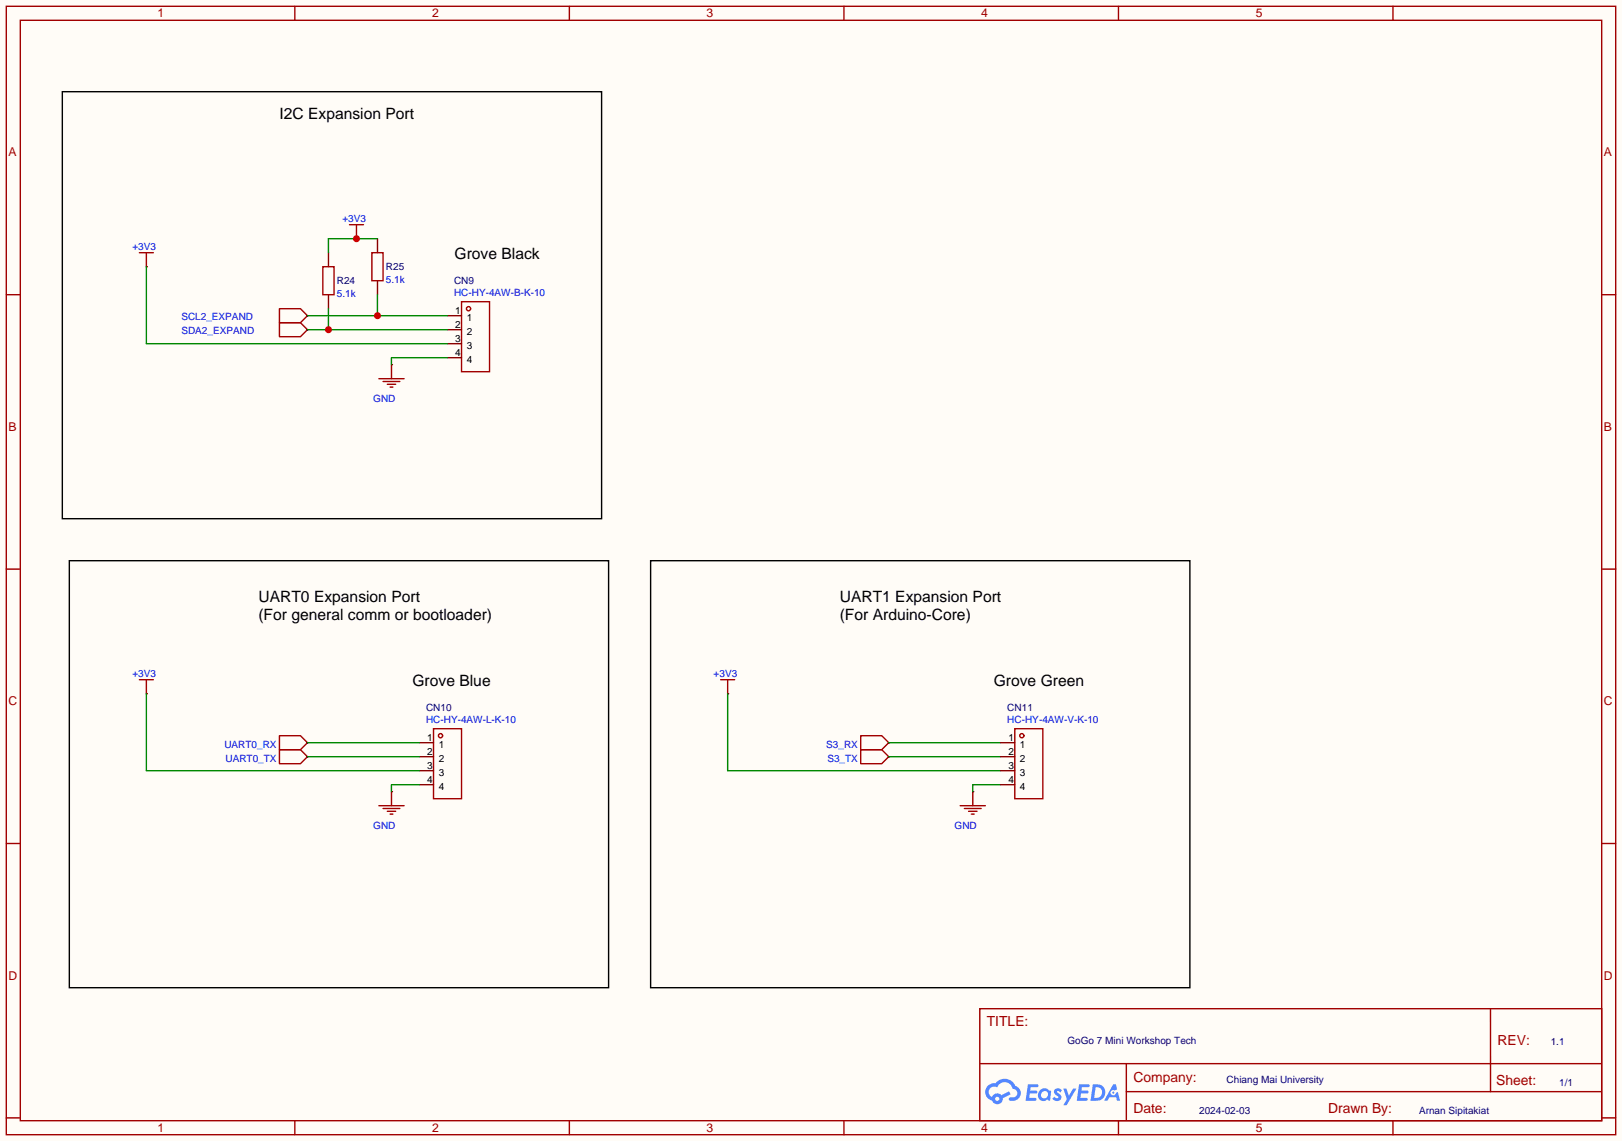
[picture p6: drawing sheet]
<svg xmlns="http://www.w3.org/2000/svg" width="294mm" height="207mm" viewBox="0 0 294 207" stroke-linecap="round" stroke-linejoin="round" font-family="sans-serif">
<path d="M0 0h294.1v207h-294.1z" fill="#fffcf7"/>
<g fill="none" stroke="#a10000" stroke-width=".25">
<path d="M1.1 1.1h291.9v204.8h-291.9zM3.7 3.7h286.7v199.6h-286.7zM53.5 1.1v2.6M103.3 1.1v2.6M153 1.1v2.6M202.8 1.1v2.6M252.6 1.1v2.6M1.1 53.5h2.6M290.4 53.5h2.6M1.1 103.3h2.6M290.4 103.3h2.6M1.1 153h2.6"/>
<path d="M290.4 153h2.6M177.7 183h112.7v20.3h-112.7zM177.7 193h112.7M204.2 198.1h86.2M204.2 193v10.1M270.3 183v15.1M1.1 202.8h2.6M53.5 203.3v2.6M103.3 203.3v2.6M153 203.3v2.6M202.8 203.3v2.6M252.6 203.3v2.6"/>
<path d="M290.4 202.8h2.6"/>
</g>
<g fill="#5487ff">
<path d="M191.3 197.6l.5-.2 .4 .1 .3 .3-.2 .4a.33 .33 0 0 0-.3-.3 .33 .33 0 0 0-.3 .2v.1a.89 .89 0 0 1 .6 1.3 1 1 0 0 1-1.5-.1l.4-.4 .5 .3 .2-.1v-.2a.88 .88 0 0 1-.6-1.4z"/>
<path d="M192.8 197.5h.6l.4 1.3 .8-1.3h.6l-1.8 3h-.6l.7-1.1z"/>
<path d="M186.4 196.7h.8a1.1 1.1 0 0 1 1.1 .2l-.1 .3-1.3 .1-.1 .6h1.1l.2 .2-.3 .3h-1.1l-.1 .8h1.2l.1 .4-.2 .1h-1.7z"/>
<path d="M195.7 196.7h.8a1.11 1.11 0 0 1 1.1 .2 .26 .26 0 0 1-.3 .4h-1.1l-.1 .6h1.1l.2 .2-.3 .3h-1.1l-.1 .8h1.2l.1 .4-.2 .1h-1.7z"/>
<path d="M201.9 196.7h.5l.2 .9-.4 .3a.5 .5 0 0 0-.8 .1 .5 .5 0 0 0 .3 .7 .5 .5 0 0 0 .7-.4l.3-.2 .4 1.6h-.5l-.2-.6h-1.2l-.4 .6h-.6z"/>
<path d="M198.2 196.7l-.4 3h.9a1.51 1.51 0 0 0 1.7-1.5 1.51 1.51 0 0 0-1.7-1.5zM198.7 197.2a1 1 0 0 1 1.2 1.1 1 1 0 0 1-1.3 .9h-.2z"/>
<path d="M188.7 197.7a1.07 1.07 0 0 0-.3 1.6 1.07 1.07 0 0 0 1.5 .2l.5 .2 .2-1.6-.1-.2-.3-.1a1.02 1.02 0 0 0-1.5-.1zM188.7 198.6a.67 .67 0 0 1 1.3 0 .67 .67 0 0 1-1.3 0z"/>
<path d="M179.1 197a1.58 1.58 0 0 0 .8 2.7 1.01 1.01 0 0 0 1.1 .6 1.01 1.01 0 0 0 .9-1l1.4-.8-.3-.5-1.4 .7a1.03 1.03 0 0 0-1.7 .3 1 1 0 0 1-.5-1.4 1 1 0 0 1 1.4-.3 1.49 1.49 0 0 1 1.6-1 1.49 1.49 0 0 1 1.3 1.3 .82 .82 0 0 1 .7 1 .82 .82 0 0 1-1.2 .5 .31 .31 0 0 0-.3 .3 .31 .31 0 0 0 .3 .3 1.43 1.43 0 0 0 1.8-.9 1.43 1.43 0 0 0-.9-1.8 2.09 2.09 0 0 0-3.6-.5l-.8 .1zM180.5 199.4a.39 .39 0 0 1 .7 0 .39 .39 0 0 1-.7 0z"/>
<circle cx="201.9" cy="198.2" r=".19"/>
</g>
<g fill="none" stroke="#a10000" stroke-width=".25">
<path d="M25.3 45.8h2.5M26.5 45.8v2.6M50.7 56h3.8l1.3 1.3-1.3 1.2h-3.8zM50.7 58.5h3.8l1.3 1.3-1.3 1.3h-3.8zM58.5 48.4h2.1v5.1h-2.1zM63.4 40.8h2.5M64.6 40.8v2.5M67.4 45.8h2.1v5.1h-2.1zM83.7 54.7h5.1v12.7h-5.1zM68.7 68.7h4.6M69.5 69.2h3M70.2 69.7h1.6"/>
<path d="M70.7 70.2h.5M71 66.2v2.5M25.3 123.3h2.5M26.5 123.3v2.6M50.7 133.5h3.8l1.3 1.2-1.3 1.3h-3.8zM50.7 136h3.8l1.3 1.3-1.3 1.3h-3.8zM78.6 132.2h5.1v12.7h-5.1zM68.7 146.2h4.6M69.5 146.7h3M70.2 147.2h1.6M70.7 147.7h.5M71 143.6v2.6"/>
<circle cx="85" cy="56" r=".38"/>
<circle cx="79.9" cy="133.5" r=".38"/>
</g>
<g fill="none" stroke="#870000" stroke-width=".25">
<path d="M26.5 48.4h.1M55.8 57.3h.1M55.8 59.8h.1M59.6 45.8v2.6M59.6 53.5v2.5M64.6 43.3h.1M68.5 43.3v2.5M68.5 50.9v2.6M81.2 57.3h2.5M81.2 59.8h2.5M71 66.2h.1M81.2 62.4h2.5"/>
<path d="M81.2 64.9h2.5M26.5 125.9h.1M55.8 134.7h.1M55.8 137.3h.1M76.1 134.7h2.5M76.1 137.3h2.5M76.1 139.8h2.5M71 143.6h.1M76.1 142.4h2.5"/>
</g>
<path d="M11.3 16.6h97.8v77.5h-97.8zM12.6 101.7h97.8v77.5h-97.8z" fill="none" stroke="#000" stroke-width=".25"/>
<path d="M26.5 48.4v14h54.7M55.8 57.3h25.4M68.5 53.5v3.8M81.2 64.9h-10.2v1.3" fill="none" stroke="#008700" stroke-width=".25"/>
<circle cx="68.5" cy="57.3" r=".63" fill="#c00"/>
<path d="M55.8 59.8h25.4M59.6 56v3.8" fill="none" stroke="#008700" stroke-width=".25"/>
<circle cx="59.6" cy="59.8" r=".63" fill="#c00"/>
<path d="M68.5 43.3h-8.9v2.5" fill="none" stroke="#008700" stroke-width=".25"/>
<circle cx="64.6" cy="43.3" r=".63" fill="#c00"/>
<path d="M26.5 125.9v13.9h49.6M55.8 137.3h20.3M55.8 134.7h20.3M132 125.9v13.9h49.5M161.2 137.3h20.3M161.2 134.7h20.3M76.1 142.4h-5.1v1.2M181.5 142.4h-5.1v1.2" fill="none" stroke="#008700" stroke-width=".25"/>
<g fill="none" stroke="#a10000" stroke-width=".25">
<path d="M130.7 123.3h2.5M132 123.3v2.6M156.1 133.5h3.8l1.3 1.2-1.3 1.3h-3.8zM156.1 136h3.8l1.3 1.3-1.3 1.3h-3.8zM184 132.2h5.1v12.7h-5.1zM174.1 146.2h4.6M174.9 146.7h3M175.6 147.2h1.6M176.1 147.7h.6M176.4 143.6v2.6"/>
<circle cx="185.3" cy="133.5" r=".38"/>
</g>
<path d="M132 125.9h.1M161.2 134.7h.1M161.2 137.3h.1M181.5 134.7h2.5M181.5 137.3h2.5M181.5 139.8h2.5M176.4 143.6h.1M181.5 142.4h2.5" fill="none" stroke="#870000" stroke-width=".25"/>
<path d="M118 101.7h97.8v77.5h-97.8z" fill="none" stroke="#000" stroke-width=".25"/>
<g font-size="2.8">
<text x="50.7" y="21.6">I2C Expansion Port</text>
<text x="82.4" y="47">Grove Black</text>
<text x="46.9" y="109.2">UART0 Expansion Port</text>
<text x="46.9" y="112.4">(For general comm or bootloader)</text>
<text x="152.3" y="109.2">UART1 Expansion Port</text>
<text x="152.3" y="112.4">(For Arduino-Core)</text>
<text x="74.8" y="124.5">Grove Blue</text>
<text x="180.2" y="124.5">Grove Green</text>
</g>
<g font-size="2.5" fill="#a00000">
<text x="178.9" y="186.2">TITLE:</text>
<text x="271.6" y="189.5">REV:</text>
<text x="205.5" y="196.4">Company:</text>
<text x="271.3" y="196.8">Sheet:</text>
<text x="205.5" y="201.9">Date:</text>
<text x="240.8" y="202">Drawn By:</text>
</g>
<g font-size="2.2" fill="#a00000">
<text x="28.6" y="3.1">1</text>
<text x="78.4" y="3.1">2</text>
<text x="128.1" y="3.1">3</text>
<text x="177.9" y="3.1">4</text>
<text x="227.7" y="3.1">5</text>
<text x="1.5" y="28.4">A</text>
<text x="290.8" y="28.4">A</text>
<text x="1.5" y="78.2">B</text>
<text x="290.8" y="78.2">B</text>
<text x="1.5" y="127.9">C</text>
<text x="290.8" y="127.9">C</text>
<text x="1.5" y="177.7">D</text>
<text x="290.8" y="177.7">D</text>
<text x="28.6" y="205.3">1</text>
<text x="78.4" y="205.3">2</text>
<text x="128.1" y="205.3">3</text>
<text x="177.9" y="205.3">4</text>
<text x="227.7" y="205.3">5</text>
</g>
<g font-size="1.8" fill="#00f">
<text x="62.1" y="40.3">+3V3</text>
<text x="24" y="45.4">+3V3</text>
<text x="61.1" y="53.8">5.1k</text>
<text x="70" y="51.3">5.1k</text>
<text x="82.3" y="53.8">HC-HY-4AW-B-K-10</text>
<text x="32.9" y="58">SCL2_EXPAND</text>
<text x="32.9" y="60.5">SDA2_EXPAND</text>
<text x="67.7" y="72.9">GND</text>
<text x="24" y="122.9">+3V3</text>
<text x="129.4" y="122.9">+3V3</text>
<text x="77.3" y="131.2">HC-HY-4AW-L-K-10</text>
<text x="182.7" y="131.2">HC-HY-4AW-V-K-10</text>
<text x="40.7" y="135.7">UART0_RX</text>
<text x="149.8" y="135.7">S3_RX</text>
<text x="40.9" y="138.2">UART0_TX</text>
<text x="150" y="138.2">S3_TX</text>
<text x="67.7" y="150.3">GND</text>
<text x="173.1" y="150.3">GND</text>
</g>
<g font-size="1.8" fill="#000080">
<text x="61.1" y="51.6">R24</text>
<text x="70" y="49">R25</text>
<text x="82.3" y="51.4">CN9</text>
<text x="77.3" y="128.9">CN10</text>
<text x="182.7" y="128.9">CN11</text>
<text x="193.6" y="189.5">GoGo 7 Mini Workshop Tech</text>
<text x="281.2" y="189.6">1.1</text>
<text x="222.4" y="196.5">Chiang Mai University</text>
<text x="282.7" y="197">1/1</text>
<text x="217.5" y="202.1">2024-02-03</text>
<text x="257.3" y="202">Arnan Sipitakiat</text>
</g>
<g font-size="1.8">
<text x="82.6" y="57">1</text>
<text x="82.6" y="59.5">2</text>
<text x="84.6" y="58.2">1</text>
<text x="82.6" y="62">3</text>
<text x="82.6" y="64.6">4</text>
<text x="84.6" y="60.8">2</text>
<text x="84.6" y="63.3">3</text>
<text x="84.6" y="65.9">4</text>
<text x="77.5" y="134.4">1</text>
<text x="77.5" y="137">2</text>
<text x="79.6" y="135.7">1</text>
<text x="182.9" y="134.4">1</text>
<text x="182.9" y="137">2</text>
<text x="185" y="135.7">1</text>
<text x="77.5" y="139.5">3</text>
<text x="77.5" y="142.1">4</text>
<text x="79.6" y="138.2">2</text>
<text x="79.6" y="140.8">3</text>
<text x="79.6" y="143.3">4</text>
<text x="182.9" y="139.5">3</text>
<text x="182.9" y="142.1">4</text>
<text x="185" y="138.2">2</text>
<text x="185" y="140.8">3</text>
<text x="185" y="143.3">4</text>
</g>
</svg>
